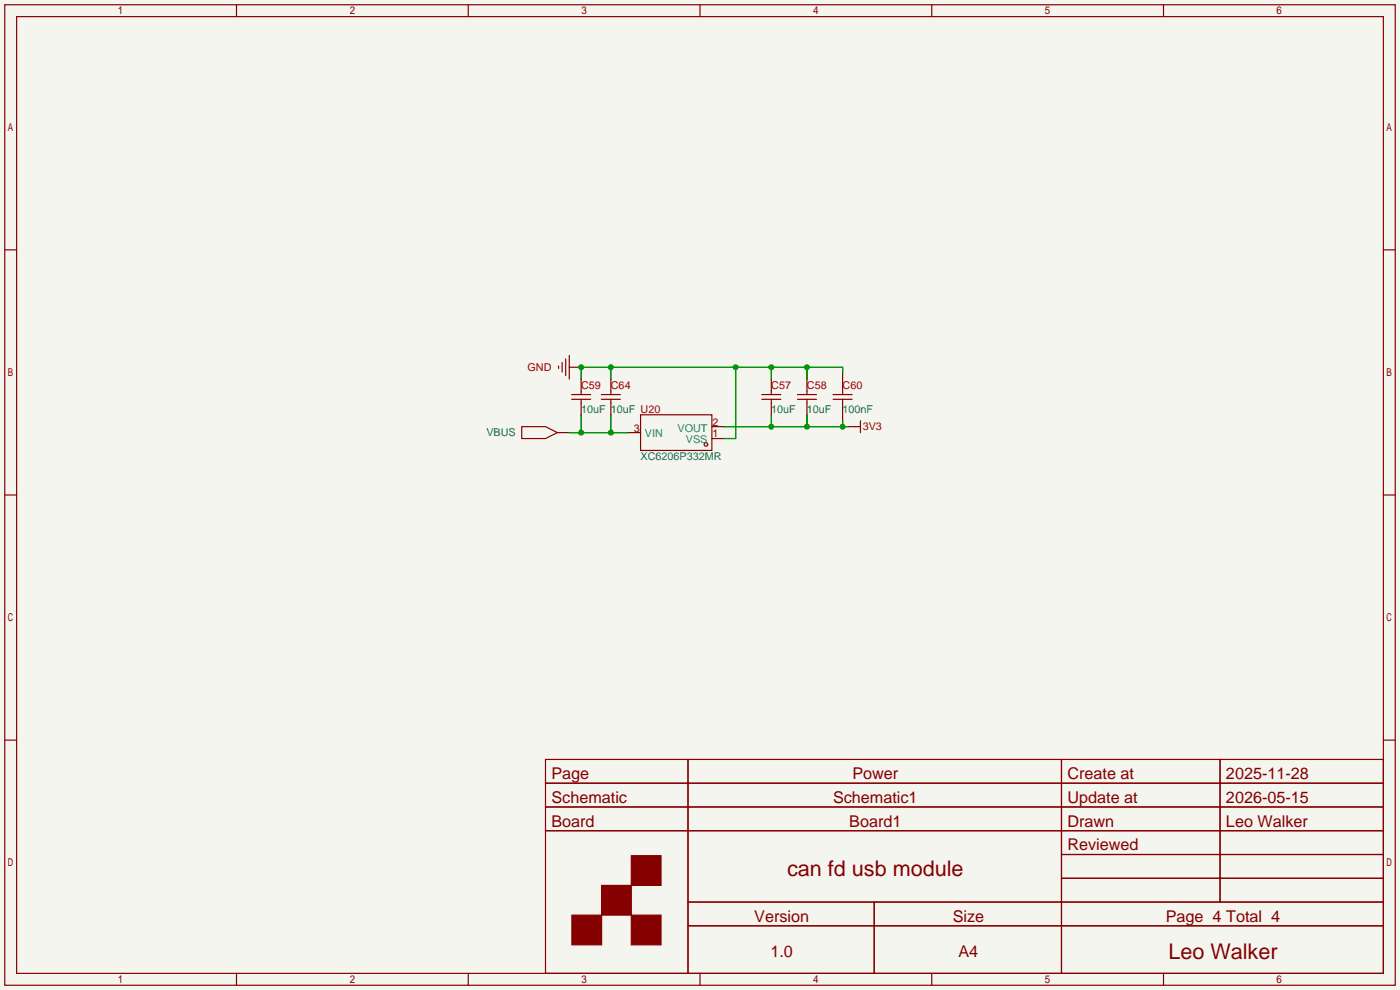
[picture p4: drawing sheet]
<svg xmlns="http://www.w3.org/2000/svg" width="299mm" height="212mm" viewBox="0 0 299 212" stroke-linecap="round" stroke-linejoin="round" font-family="sans-serif">
<path d="M0 0h299.2v211.6h-299.2z" fill="#f5f5f0"/>
<g fill="none" stroke="#850000" stroke-width=".25">
<path d="M1 1h297.2v209.6h-297.2zM3.6 3.6h292.1v204.4h-292.1zM50.5 1v2.6M100.1 1v2.6M149.6 1v2.6M199.1 1v2.6M248.7 1v2.6M1 53.4h2.6M295.7 53.4h2.5M119.4 78.2v.5M120.1 77.5v2M120.9 76.7v3.6"/>
<path d="M121.7 78.5h2.5M121.7 75.9v5.1M180.1 79.8v4.5M111.5 91.2h5.1l2.5 1.3-2.5 1.2h-5.1zM119.1 92.5h2.6M122.2 85.3h4M122.2 84.3h4M124.2 81v3.3M124.2 85.3v3.3M128.5 85.3h4.1M128.5 84.3h4.1M130.6 81v3.3"/>
<path d="M130.6 85.3v3.3M134.4 92.5h2.5M136.9 88.6h15.2v7.7h-15.2zM152.1 91.2h2.6M152.1 93.7h2.6M162.8 85.3h4.1M162.8 84.3h4.1M164.8 81v3.3M164.8 85.3v3.3M170.4 85.3h4.1M170.4 84.3h4.1M172.5 81v3.3"/>
<path d="M172.5 85.3v3.3M178.1 85.3h4M178.1 84.3h4M180.1 85.3v4.6M181.4 91.2h2.5M183.9 89.9v2.6M1 105.8h2.6M295.7 105.8h2.5M1 158.2h2.6M295.7 158.2h2.5M116.6 162.3h179.1v45.7h-179.1zM116.6 167.4h179.1"/>
<path d="M116.6 172.5h179.1M116.6 177.5h179.1M147 162.3v45.7M226.9 162.3v45.7M260.8 162.3v30.5M147 192.8h148.7M147 197.9h148.7M186.8 192.8v15.2M226.9 182.6h68.8M226.9 187.7h68.8M50.5 208v2.6M100.1 208v2.6"/>
<path d="M149.6 208v2.6M199.1 208v2.6M248.7 208v2.6"/>
<circle cx="150.9" cy="95" r=".38"/>
</g>
<g fill="#850000" stroke="#850000" stroke-width=".25">
<path d="M134.9 182.9h6.4v6.3h-6.4z"/>
<path d="M128.6 189.2h6.3v6.4h-6.3z"/>
<path d="M122.2 195.6h6.4v6.3h-6.4z"/>
<path d="M134.9 195.6h6.4v6.3h-6.4z"/>
</g>
<path d="M130.6 78.5v2.5M157.2 78.5v15.2h-2.5M164.8 78.5v2.5M172.5 78.5v2.5M180.1 79.8v-1.3h-55.9v2.5M121.7 92.5h12.7M124.2 88.6v3.9M130.6 88.6v3.9M154.7 91.2h26.7M164.8 88.6v2.6M172.5 88.6v2.6M180.1 89.9v1.3" fill="none" stroke="#009600" stroke-width=".25"/>
<g fill="#009600">
<circle cx="124.2" cy="92.5" r=".63"/>
<circle cx="130.6" cy="92.5" r=".63"/>
<circle cx="164.8" cy="91.2" r=".63"/>
<circle cx="172.5" cy="91.2" r=".63"/>
<circle cx="180.1" cy="91.2" r=".63"/>
<circle cx="157.2" cy="78.5" r=".63"/>
<circle cx="164.8" cy="78.5" r=".63"/>
<circle cx="172.5" cy="78.5" r=".63"/>
<circle cx="130.6" cy="78.5" r=".63"/>
<circle cx="124.2" cy="78.5" r=".63"/>
</g>
<g font-size="4.6" fill="#840000">
<text x="168.2" y="187.2">can fd usb module</text>
<text x="249.7" y="205">Leo Walker</text>
</g>
<g font-size="3.5" fill="#840000">
<text x="117.9" y="166.5">Page</text>
<text x="182.2" y="166.5">Power</text>
<text x="228.1" y="166.5">Create at</text>
<text x="262" y="166.5">2025-11-28</text>
<text x="117.9" y="171.6">Schematic</text>
<text x="178" y="171.6">Schematic1</text>
<text x="228.1" y="171.6">Update at</text>
<text x="262" y="171.6">2026-05-15</text>
<text x="117.9" y="176.7">Board</text>
<text x="181.5" y="176.7">Board1</text>
<text x="228.1" y="176.7">Drawn</text>
<text x="262" y="176.7">Leo Walker</text>
<text x="228.1" y="181.8">Reviewed</text>
<text x="161.2" y="197">Version</text>
<text x="203.6" y="197">Size</text>
<text x="249.2" y="197">Page 4 Total 4</text>
<text x="164.7" y="204.6">1.0</text>
<text x="204.9" y="204.6">A4</text>
</g>
<g font-size="2.3" fill="#a90000">
<text x="112.8" y="79.3">GND</text>
<text x="124.2" y="83.1">C59</text>
<text x="130.6" y="83.1">C64</text>
<text x="164.8" y="83.1">C57</text>
<text x="172.5" y="83.1">C58</text>
<text x="180.1" y="83.1">C60</text>
<text x="184.4" y="92">3V3</text>
</g>
<g font-size="2.3" fill="#006464">
<text x="124.2" y="88.2">10uF</text>
<text x="130.6" y="88.2">10uF U20</text>
<text x="164.8" y="88.2">10uF</text>
<text x="172.5" y="88.2">10uF</text>
<text x="180.1" y="88.2">100nF</text>
<text x="103.9" y="93.3">VBUS</text>
<text x="136.9" y="98.3">XC6206P332MR</text>
</g>
<g font-size="2.3" fill="#840000">
<text x="135.5" y="92.2">3</text>
<text x="152.3" y="93.5">1</text>
<text x="152.3" y="91">2</text>
</g>
<g font-size="2.3" fill="#008484">
<text x="137.8" y="93.5">VIN</text>
<text x="144.8" y="92.2">VOUT</text>
<text x="146.6" y="94.8">VSS</text>
</g>
</svg>
